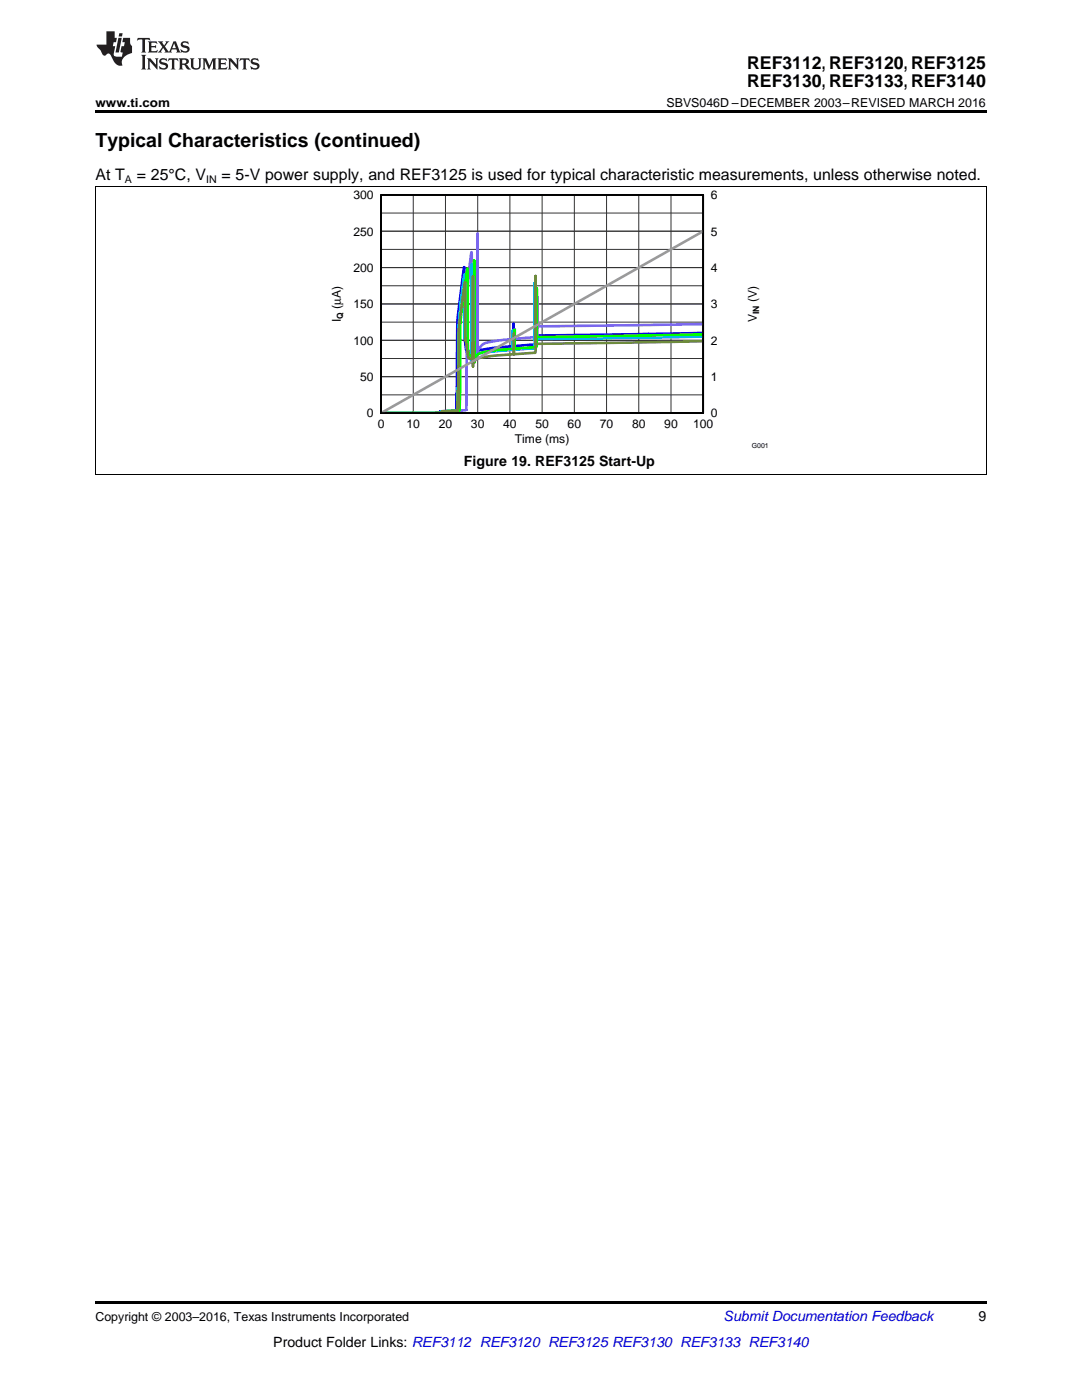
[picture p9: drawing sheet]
<svg xmlns="http://www.w3.org/2000/svg" width="216mm" height="279mm" viewBox="0 0 216 279" stroke-linecap="round" stroke-linejoin="round" font-family="sans-serif">
<path d="M19 22h177.8v.5h-177.8zM19 94.7l.2 .1zM196.7 94.7l.1 .1zM19 259.7h177.8v.5h-177.8z" fill="#000"/>
<path d="M19 37.2h177.8M19.1 37.2v57.6M196.8 37.2v57.6M19 94.7h177.8" fill="none" stroke="#000" stroke-width=".2"/>
<path d="M76 38.9h64.3v43.5h-64.3z" fill="none" stroke="#000" stroke-width=".26"/>
<g fill="none" stroke="#333" stroke-width=".2">
<path d="M76 38.9h64.3v43.5h-64.3zM82.5 38.9v43.5M88.9 38.9v43.5M95.3 38.9v43.5M101.7 38.9v43.5M108.2 38.9v43.5M114.6 38.9v43.5M121 38.9v43.5M127.5 38.9v43.5M133.9 38.9v43.5M76 57h64.3M76 53.4h64.3"/>
<path d="M76 49.8h64.3M76 46.1h64.3M76 42.5h64.3M76 78.8h64.3M76 75.2h64.3M76 71.5h64.3M76 67.9h64.3M76 64.3h64.3M76 60.7h64.3"/>
</g>
<path d="M140.3 66.4l-33.4 .6v-7.6l-.1 9.3-4.3 .4v-4.5l-.1 4.5-6.1 .7a2.4 2.4 0 0 0-2 1l-.2 .3v-18.7v19.5v-5.1v4.2l-.1-1.1a.62 .62 0 0 1-.7 .5l-.3-.7-.3-2.5-.1-13.9-1.3 11.1-.2 17.4-.3 .2-2.7 .1-.5 .2-.8 .1h-10.8" fill="none" stroke="#00f" stroke-width=".52"/>
<path d="M140.3 64.7l-33.1 .4v-5.8v7.9l-4.4 .4-.1-1.9v1.9l-4.9 .6a2.56 2.56 0 0 0-2.3 1.6l-.2 .3v-23.5v24.4v-4.4v3.6v-1.5l-.5 .5a.37 .37 0 0 1-.4 .1 .37 .37 0 0 1-.2-.5l-.1-18.5-.4 2.5-.5 6.2-.2 22.7-.3 .2-3.3 .1-.6 .3-1 .1h-11.8" fill="none" stroke="#7a67ee" stroke-width=".52"/>
<path d="M140.3 67.2l-33.6 .5v-11.2v13l-4.4 .3v-3.8l-.1 3.8-6 .7a2.33 2.33 0 0 0-1.8 1l-.2 .2v-19v19.7v-4.3v3.4v-1.1l-.4 .3-.3-.1a6.2 6.2 0 0 1-.4-2.8l-.4-1.5v1.3v-12.8l-.8 5.7-.4 4.6-.2 16.8-3.1 .2-.7 .3h-.8h-10.7" fill="none" stroke="#00bfff" stroke-width=".52"/>
<path d="M140.3 66.7l-33.2 .6v-9.7v11.6l-4.4 .4-.1-3.8v3.8l-5.8 .6a2.32 2.32 0 0 0-2 1.2l-.2 .2v-19.6v20.4v-4.6v3.9v-1.3a.56 .56 0 0 1-.5 .5 .56 .56 0 0 1-.6-.3l-.1-1.8-.1-15.2-1.4 10.6-.3 17.7-2.9 .2-.6 .2-1 .1h-11.1" fill="none" stroke="#0f0" stroke-width=".52"/>
<path d="M140.3 68.1l-33.4 .5v-13.5l-.1 15.3-4.2 .3-.1-4.1v4.1l-6 .6a2.6 2.6 0 0 0-1.9 .9l-.2 .2v-17.2v17.9v-4.8v3.9l-.1-.9a.45 .45 0 0 1-.3 .3 .45 .45 0 0 1-.5-.2l-.6-3.8-.1 .3v-11.6l-1.2 9.4-.3 16.2-2.9 .2-.6 .2-.9 .1h-10.9" fill="none" stroke="#6e8b3d" stroke-width=".52"/>
<path d="M140.3 46.1l-64.3 36.3" fill="none" stroke="#999" stroke-width=".52"/>
<path d="M76 38.9h64.3v43.5h-64.3z" fill="none" stroke="#000" stroke-width=".35"/>
<g fill="#231f20">
<path d="M27.5 7.6l-.1 .5 .4-.2h.6v.1v2.1l-.2 .4h1l-.3-.4v-2.1l.1-.1h.5l.5 .2-.2-.5zM29.5 8.3l.2 .3v1.5l-.2 .4h1.8l.2-.6a1.04 1.04 0 0 1-1.3 .2v-.7h.6l.3 .2v-.6l-.3 .2h-.6v-.6l.8-.1 .4 .3-.2-.5zM31.5 8.3l.9 1.1-.9 1.1h.8l-.2-.2 .5-.7 .4 .7-.2 .2h1.5l-.1-.2 .1-.4h.9l.1 .4-.2 .2h1l-.3-.3-.7-1.9h-.5l-.9 2-.8-1 .9-1h-.8l.1 .3-.3 .5-.4-.6 .2-.2zM34.7 8.6l.4 1h-.7zM36.3 8.4a.63 .63 0 0 0-.2 .7 .63 .63 0 0 0 .6 .4l.6 .2 .1 .2a.75 .75 0 0 1-.7 .4 .75 .75 0 0 1-.6-.5l.1 .7 .1-.1a1.11 1.11 0 0 0 1.5-.6 1.13 1.13 0 0 0-1.2-.8l-.1-.4a1.04 1.04 0 0 1 1.2 .2l-.2-.5-.1 .1-.5-.2zM28.2 10.9l.2 .4v2.2l-.2 .4h1l-.3-.4v-2.2l.3-.4zM29.3 11.6l.3 .4v1.5l-.3 .4h.8l-.2-.4v-1.3l1.5 1.7v-1.9l.2-.4h-.7l.2 .4v.9l-1.1-1.3zM32 11.8a.62 .62 0 0 0-.2 .7 .62 .62 0 0 0 .6 .4l.6 .1 .1 .3a.76 .76 0 0 1-.7 .3 .76 .76 0 0 1-.6-.4l.1 .7 .1-.1a1.11 1.11 0 0 0 1.5-.6 1.13 1.13 0 0 0-1.2-.8l-.1-.4a1.04 1.04 0 0 1 1.2 .2l-.2-.6-.1 .1-.5-.1zM33.7 11.6l-.2 .6a.61 .61 0 0 1 .8-.3v1.6l-.2 .4h.9l-.2-.4v-1.6a.63 .63 0 0 1 .8 .3l-.2-.6zM35.6 11.6l.3 .4v1.5l-.3 .4h1l-.2-.2v-.8l.5 .2a.76 .76 0 0 0 1.2 .7l-1-1a.58 .58 0 0 0 .6-.5 .58 .58 0 0 0-.5-.6zM36.4 11.9h.1a.45 .45 0 0 1 .5 .1 .45 .45 0 0 1 .1 .5l-.7 .2zM37.9 11.6l.2 .2a2.17 2.17 0 0 0 .3 1.9 .99 .99 0 0 0 1.6-.6v-1.1l.2-.4h-.7l.2 .2a1.92 1.92 0 0 1-.2 1.8 .6 .6 0 0 1-.9-.5v-1.1l.2-.4zM40.4 11.6l.2 .4v1.5l-.2 .4h.7l-.2-.4v-1.4l.8 1.8 .8-1.8v1.4l-.2 .4h.9l-.2-.4v-1.5l.2-.4h-.8l-.6 1.5-.6-1.5zM43.4 11.6l.2 .4v1.5l-.2 .4h1.8l.2-.6a1.04 1.04 0 0 1-1.3 .1v-.6h.5l.4 .2v-.6l-.4 .2h-.5v-.7h.8l.3 .3-.1-.6zM45.5 11.6l.2 .4v1.5l-.2 .4h.7l-.2-.4v-1.3l1.5 1.7v-1.9l.2-.4h-.7l.2 .4v.9l-1.1-1.3zM47.9 11.6l-.1 .6a.61 .61 0 0 1 .8-.3v1.6l-.3 .4h1l-.3-.4 .1-1.6a.63 .63 0 0 1 .7 .3l-.1-.6zM50.2 11.8a.62 .62 0 0 0-.2 .7 .62 .62 0 0 0 .6 .4l.6 .1 .2 .3a.76 .76 0 0 1-.8 .3 .76 .76 0 0 1-.6-.4l.1 .7 .2-.1a1.11 1.11 0 0 0 1.5-.6 1.13 1.13 0 0 0-1.3-.8l-.1-.4a1.04 1.04 0 0 1 1.2 .2l-.1-.6-.2 .1-.5-.1z"/>
<path d="M21.2 6.3v2.6h-1.9l.1 .4 .7 .9a.91 .91 0 0 0 1 .8 .56 .56 0 0 1 .5-.3 .56 .56 0 0 1 .5 .3l.4 .8a1.53 1.53 0 0 0 1.9 1.2 1.54 1.54 0 0 1 1-2.1l.9-.3v-1.4a1.52 1.52 0 0 1-.3-1.6h-1.4l-.2 .8h.5l-.2 .8h-.4l-.2 1v.2l.4 .1-.2 .8a1.93 1.93 0 0 1-1.6-.3l.3-1.8h-.5l.2-.8h.4l.2-.8h-.4v-1.3zM23.6 7.6l-.6 2.9h.7l.6-2.9zM23.8 6.6l-.1 .7h.6l.2-.7z"/>
</g>
<text font-size="3.9" x="19" y="29.3">Typical Characteristics (continued)</text>
<g font-size="3.5">
<text x="149.1" y="13.8">REF3112, REF3120, REF3125</text>
<text x="149.1" y="17.3">REF3130, REF3133, REF3140</text>
</g>
<g font-size="3.2">
<text x="19" y="36">At T</text>
<text x="27.3" y="36">= 25°C, V</text>
<text x="44.2" y="36">= 5-V power supply, and REF3125 is used for typical characteristic measurements, unless otherwise noted.</text>
</g>
<g font-size="2.8">
<text x="92.6" y="93">Figure 19. REF3125 Start-Up</text>
<text x="195.3" y="263.6">9</text>
<text x="54.5" y="268.9">Product Folder Links: REF3112 REF3120 REF3125 REF3130 REF3133 REF3140</text>
</g>
<text font-size="2.8" fill="#0000c8" x="144.4" y="263.6">Submit Documentation Feedback</text>
<g font-size="2.5">
<text x="19" y="21.4">www.ti.com</text>
<text x="133" y="21.4">SBVS046D –DECEMBER 2003–REVISED MARCH 2016</text>
<text x="19" y="263.6">Copyright © 2003–2016, Texas Instruments Incorporated</text>
</g>
<g font-size="2.4">
<text x="70.5" y="39.8">300</text>
<text x="141.8" y="39.8">6</text>
<text x="70.5" y="47">250</text>
<text x="141.8" y="47">5</text>
<text x="70.5" y="54.3">200</text>
<text x="141.8" y="54.3">4</text>
<text x="68" y="64.3" transform="rotate(-90 68 64.3)">I</text>
<text x="68" y="61.6" transform="rotate(-90 68 61.6)">(µA)</text>
<text x="70.5" y="61.5">150</text>
<text x="141.8" y="61.5">3</text>
<text x="151" y="64.3" transform="rotate(-90 151 64.3)">V</text>
<text x="151" y="60.3" transform="rotate(-90 151 60.3)">(V)</text>
<text x="70.5" y="68.8">100</text>
<text x="141.8" y="68.8">2</text>
<text x="71.9" y="76">50</text>
<text x="141.8" y="76">1</text>
<text x="73.2" y="83.3">0</text>
<text x="141.8" y="83.3">0</text>
<text x="75.4" y="85.4">0</text>
<text x="81.1" y="85.4">10</text>
<text x="87.5" y="85.4">20</text>
<text x="94" y="85.4">30</text>
<text x="100.4" y="85.4">40</text>
<text x="102.7" y="88.4">Time (ms)</text>
<text x="106.8" y="85.4">50</text>
<text x="113.3" y="85.4">60</text>
<text x="119.7" y="85.4">70</text>
<text x="126.1" y="85.4">80</text>
<text x="132.5" y="85.4">90</text>
<text x="138.3" y="85.4">100</text>
</g>
<g font-size="2.1">
<text x="24.9" y="36.6">A</text>
<text x="41.1" y="36.6">IN</text>
</g>
<g font-size="1.7">
<text x="68.5" y="63.6" transform="rotate(-90 68.5 63.6)">Q</text>
<text x="151.5" y="62.7" transform="rotate(-90 151.5 62.7)">IN</text>
</g>
<text font-size="1.4" x="150" y="89.3">G001</text>
</svg>
